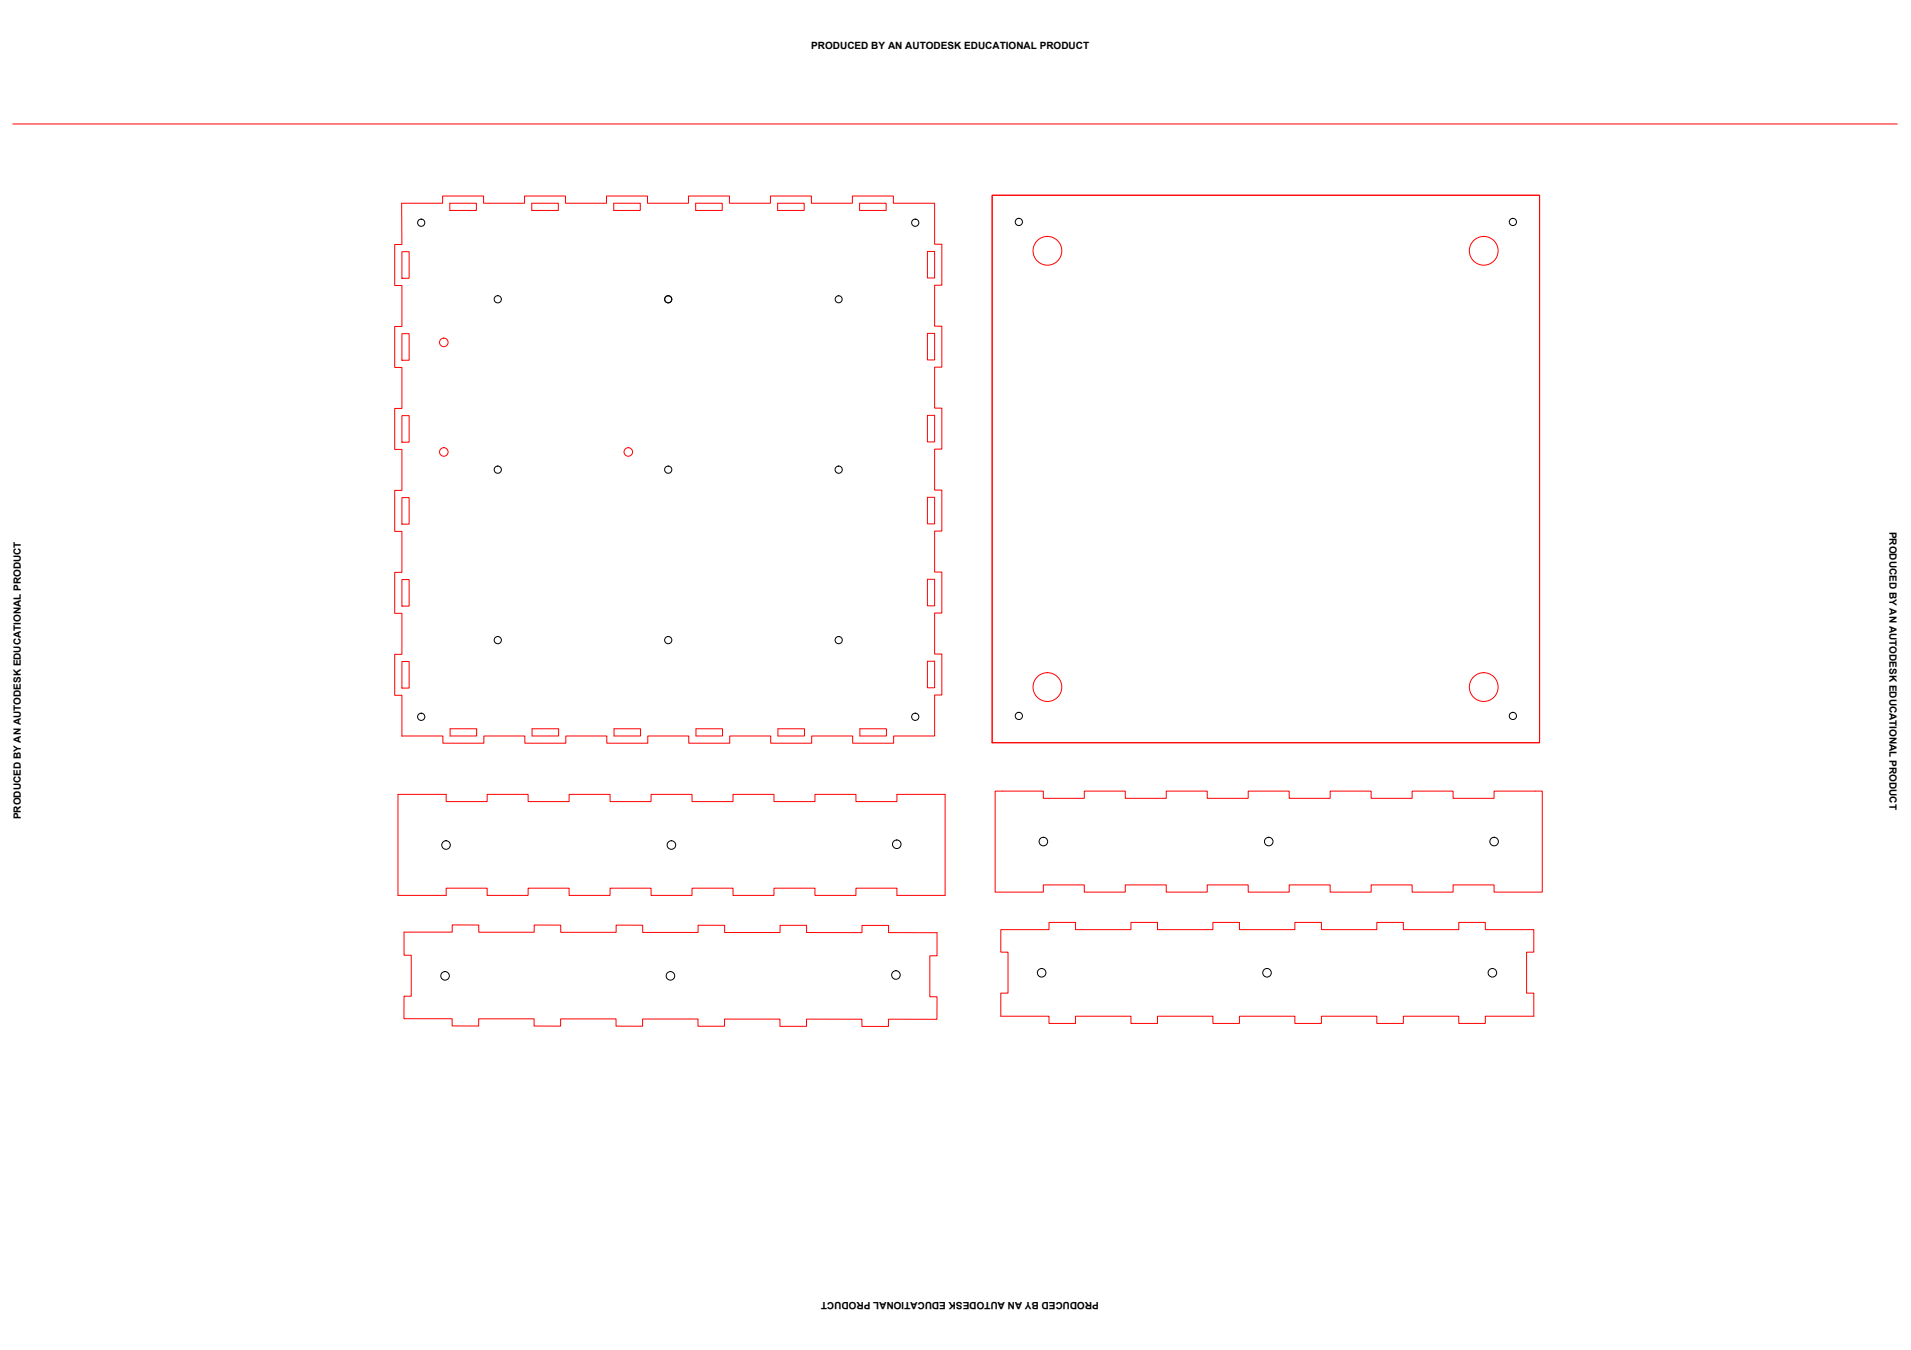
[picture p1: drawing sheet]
<svg xmlns="http://www.w3.org/2000/svg" width="841mm" height="594mm" viewBox="0 0 841 594" stroke-linecap="round" stroke-linejoin="round" font-family="sans-serif">
<!-- layer: panel6 -->
<path d="M177.8 410.2h21.2v-3.2l11.7 .1v3.1h24.4v-3.1h11.7v3.2h24.4v-3.2h11.6v3.2h24.4v-3.2l11.7 .1v3.2h24.4v-3.2h11.7v3.2h24.4v-3.2h11.6v3.2h21.4v10.2h-3.2v18h3.2l-.1 9.9h-21.3v3.2h-11.7v-3.2h-24.4v3.1h-11.6v-3.1l-24.4-.1v3.2h-11.7v-3.2h-24.4v3.2h-11.7v-3.2h-24.4v3.2l-11.7-.1v-3.2h-24.3v3.2h-11.7v-3.2h-21.2v-9.9h3.2v-18h-3.2z" fill="none" stroke="#f00" stroke-width=".44"/>
<g fill="none" stroke="#000" stroke-width=".44">
<circle cx="195.9" cy="429.4" r="1.88"/>
<circle cx="295.1" cy="429.4" r="1.88"/>
<circle cx="394.3" cy="429.1" r="1.88"/>
</g>
<!-- layer: topface -->
<path d="M436.6 85.9h241v240.9h-241z" fill="none" stroke="#f00" stroke-width=".44"/>
<!-- layer: LAYER_1 -->
<g fill="none" stroke="#f00" stroke-width=".44">
<path d="M5.6 54.6h829.4"/>
<circle cx="461" cy="110.4" r="6.3"/>
<circle cx="653" cy="110.4" r="6.3"/>
<circle cx="461" cy="302.4" r="6.3"/>
<circle cx="653" cy="302.4" r="6.3"/>
</g>
<!-- layer: panel3 -->
<g fill="none" stroke="#000" stroke-width=".44">
<circle cx="458.4" cy="428.1" r="1.88"/>
<circle cx="557.6" cy="428.1" r="1.88"/>
<circle cx="656.8" cy="428.1" r="1.88"/>
</g>
<!-- layer: panel8 -->
<path d="M438 348.1h21.2v3.2h18v-3.2h18v3.2h18.1v-3.2h18v3.2h18v-3.2h18.1v3.2h18v-3.2h18v3.2h18.1v-3.2h18v3.2h18v-3.2h21.2v44.5h-21.2v-3.2h-18v3.2h-18v-3.2h-18.1v3.2h-18v-3.2h-18v3.2h-18.1v-3.2h-18v3.2h-18v-3.2h-18.1v3.2h-18v-3.2h-18v3.2h-21.2z" fill="none" stroke="#f00" stroke-width=".44"/>
<g fill="none" stroke="#000" stroke-width=".44">
<circle cx="459.2" cy="370.3" r="1.88"/>
<circle cx="558.4" cy="370.3" r="1.88"/>
<circle cx="657.6" cy="370.3" r="1.88"/>
</g>
<!-- layer: panel1 -->
<path d="M175.1 349.6h21.3v3.1h18v-3.1h18v3.1h18.1v-3.1h18v3.1h18v-3.1h18.1v3.1h18v-3.1h18v3.1h18.1v-3.1h18v3.1h18v-3.1h21.2v44.4h-21.2v-3.2h-18v3.2h-18v-3.2h-18.1v3.2h-18v-3.2h-18v3.2h-18.1v-3.2h-18v3.2h-18v-3.2h-18.1v3.2h-18v-3.2h-18v3.2h-21.3z" fill="none" stroke="#f00" stroke-width=".44"/>
<g fill="none" stroke="#000" stroke-width=".44">
<circle cx="196.3" cy="371.9" r="1.88"/>
<circle cx="295.5" cy="371.9" r="1.88"/>
<circle cx="394.7" cy="371.5" r="1.88"/>
</g>
<!-- layer: panel3 -->
<path d="M440.5 409.1h21.2v-3.2h11.6v3.2h24.4v-3.2h11.7v3.2h24.4v-3.2h11.7v3.2h24.4v-3.2h11.6v3.2h24.4v-3.2h11.7v3.2h24.4v-3.2h11.7v3.2h21.3v9.9h-3.2v18h3.2v10.2h-21.3v3.2h-11.7v-3.2h-24.4v3.2h-11.7v-3.2h-24.4v3.2h-11.6v-3.2h-24.4v3.2h-11.7v-3.2h-24.4v3.2h-11.7v-3.2h-24.4v3.2h-11.6v-3.2h-21.2v-10.2h3.1v-18h-3.1z" fill="none" stroke="#f00" stroke-width=".44"/>
<!-- layer: LAYER_1 -->
<g fill="none" stroke="#000" stroke-width=".44">
<circle cx="185.4" cy="98" r="1.59"/>
<circle cx="402.8" cy="98" r="1.59"/>
<circle cx="448.4" cy="97.7" r="1.59"/>
<circle cx="665.8" cy="97.7" r="1.59"/>
<circle cx="219.1" cy="131.7" r="1.59"/>
<circle cx="294.1" cy="131.7" r="1.55"/>
<circle cx="369.1" cy="131.7" r="1.55"/>
<circle cx="219.1" cy="206.7" r="1.59"/>
<circle cx="294.1" cy="206.7" r="1.59"/>
<circle cx="369.1" cy="206.7" r="1.59"/>
<circle cx="219.1" cy="281.7" r="1.59"/>
<circle cx="294.1" cy="281.7" r="1.59"/>
<circle cx="369.1" cy="281.7" r="1.59"/>
<circle cx="185.4" cy="315.4" r="1.59"/>
<circle cx="402.8" cy="315.4" r="1.59"/>
<circle cx="448.4" cy="315.1" r="1.59"/>
<circle cx="665.8" cy="315.1" r="1.59"/>
</g>
<!-- layer: herring1 -->
<g fill="none" stroke="#f00" stroke-width=".44">
<path d="M198 89.4h11.6v3.2h-11.6zM234 89.4h11.7v3.2h-11.7zM270.1 89.4h11.7v3.2h-11.7zM306.2 89.4h11.7v3.2h-11.7zM342.2 89.4h11.7v3.2h-11.7zM378.3 89.4h11.7v3.2h-11.7zM411.2 89.4h-18v-3.1h-18.1v3.1h-18v-3.1h-18v3.1h-18.1v-3.1h-18v3.1h-18v-3.1h-18.1v3.1h-18v-3.1h-18v3.1h-18.1v-3.1h-18v3.1h-18l.1 18.2h-3.2v18h3.2v18.1h-3.2v18h3.2v18h-3.2v18.1h3.2v18h-3.2v18h3.2v18.1h-3.2v18h3.2v18h-3.2v18.1h3.2v18M411.3 89.4v18.1h3.2v18h-3.2v18h3.2v18.1h-3.2v18h3.2v18h-3.2v18.1h3.2v18h-3.2v18h3.2v18.1h-3.2v18h3.2v18h-3.2v18.1h-18v3.2h-18v-3.2h-18.1v3.2h-18v-3.2h-18v3.2h-18.1v-3.2h-18v3.2h-18v-3.2h-18.1v3.2h-18v-3.2h-18v3.2h-18.1v-3.2h-18M176.9 110.8h3.2v11.7h-3.2zM408.1 110.6h3.2v11.7h-3.2zM176.9 146.8h3.2v11.7h-3.2zM408.1 146.7h3.2v11.7h-3.2z"/>
<path d="M176.9 182.9h3.2v11.7h-3.2zM408.1 182.8h3.2v11.7h-3.2zM176.9 219h3.2v11.7h-3.2zM408.1 218.8h3.2v11.7h-3.2zM176.9 255h3.2v11.7h-3.2zM408.1 254.9h3.2v11.7h-3.2zM176.9 291.1h3.2v11.7h-3.2zM408.1 291h3.2v11.7h-3.2zM198.1 320.7h11.7v3.2h-11.7zM234.2 320.7h11.6v3.2h-11.6zM270.2 320.7h11.7v3.2h-11.7zM306.3 320.7h11.7v3.2h-11.7z"/>
<path d="M342.4 320.7h11.6v3.2h-11.6zM378.4 320.7h11.7v3.2h-11.7z"/>
</g>
<!-- layer: arduino_hole -->
<g fill="none" stroke="#f00" stroke-width=".44">
<circle cx="195.3" cy="150.7" r="1.88"/>
<circle cx="195.3" cy="198.9" r="1.88"/>
<circle cx="276.5" cy="198.9" r="1.88"/>
</g>
<g font-size="4.4">
<text x="357.1" y="21.6">PRODUCED BY AN AUTODESK EDUCATIONAL PRODUCT</text>
<text x="831.5" y="234" transform="rotate(90 831.5 234)">PRODUCED BY AN AUTODESK EDUCATIONAL PRODUCT</text>
<text x="9.1" y="360.5" transform="rotate(-90 9.1 360.5)">PRODUCED BY AN AUTODESK EDUCATIONAL PRODUCT</text>
<text x="483.6" y="573" transform="rotate(-180 483.6 573)">PRODUCED BY AN AUTODESK EDUCATIONAL PRODUCT</text>
</g>
</svg>
